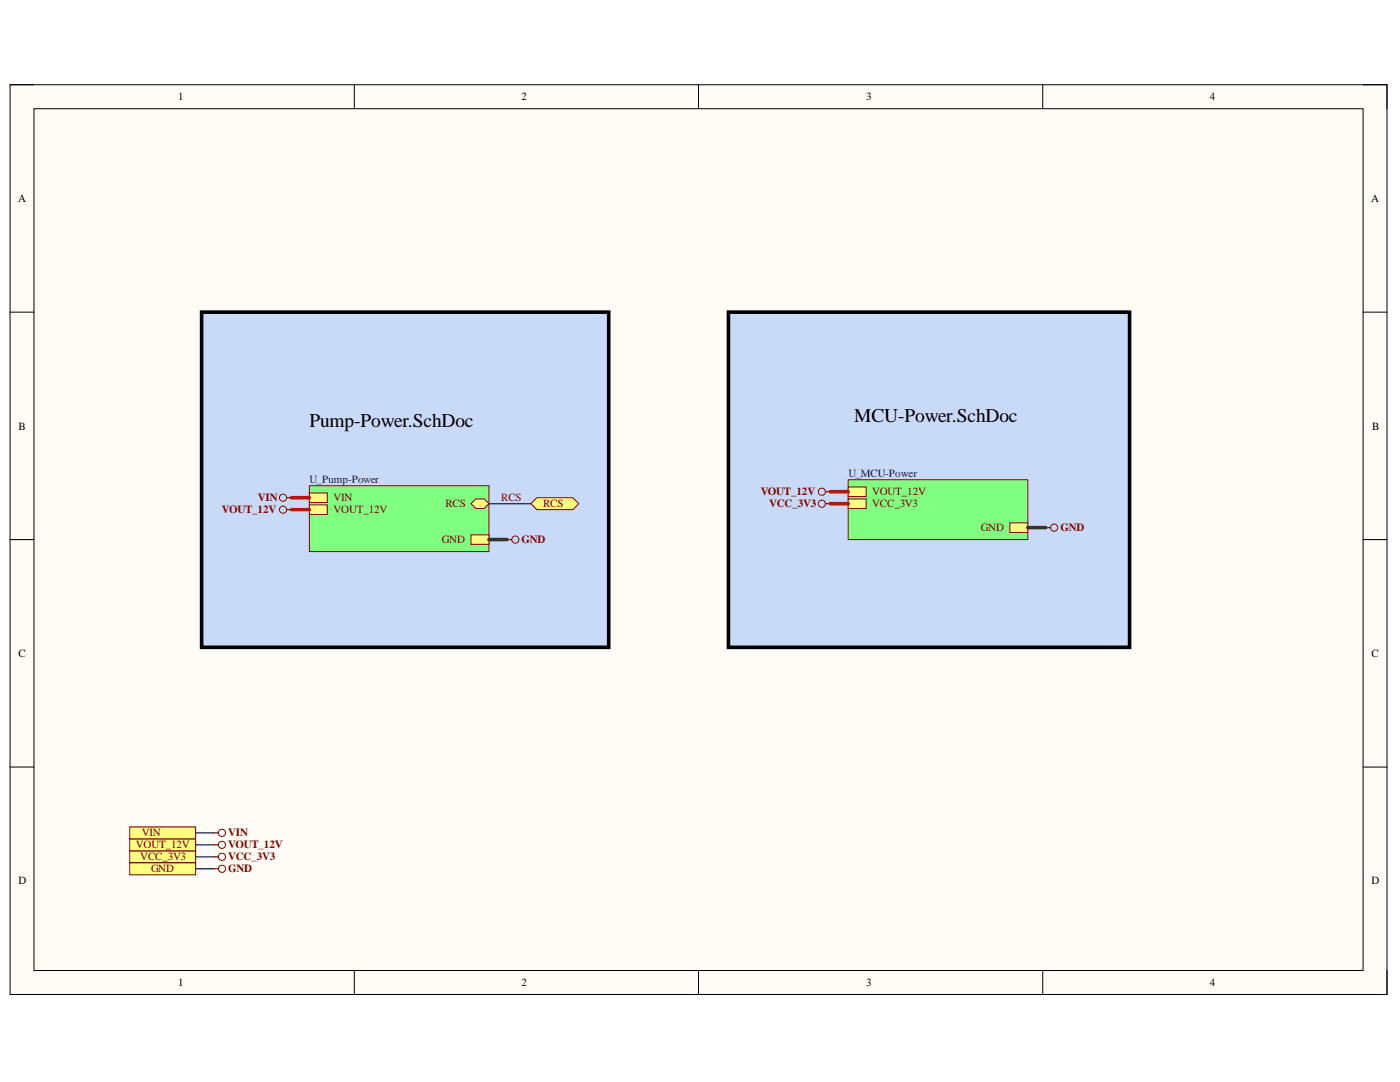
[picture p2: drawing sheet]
<svg xmlns="http://www.w3.org/2000/svg" width="279mm" height="216mm" viewBox="0 0 279 216" stroke-linecap="round" stroke-linejoin="round" font-family="sans-serif">
<path d="M2 16.9h274.8v181.5h-274.8z" fill-rule="evenodd" fill="#fffcf8"/>
<path d="M2 16.9h274.8v181.5h-274.8z" fill="none" stroke="#000" stroke-width=".2"/>
<path d="M6.8 21.7h265.2v172h-265.2z" fill-rule="evenodd" fill="#fffcf8"/>
<g fill="none" stroke="#000" stroke-width=".2">
<path d="M2 16.9h4.8M70.7 16.9v4.8M139.4 16.9v4.8M208.1 16.9v4.8M272 16.9h4.8v4.8M6.8 21.7h265.2v172h-265.2zM2 62.3h4.8M272 62.3h4.8M2 107.7h4.8M272 107.7h4.8M2 153.1h4.8M272 153.1h4.8"/>
<path d="M70.7 193.7v4.7M139.4 193.7v4.7M208.1 193.7v4.7M276.8 193.7v4.7"/>
</g>
<path d="M25.9 169.8h13.1v2.4h-13.1z" fill-rule="evenodd" fill="#ffff80"/>
<g fill="none" stroke="#800000" stroke-width=".2">
<path d="M25.9 169.8h13.1v2.4h-13.1z"/>
<circle cx="44.3" cy="171" r=".72"/>
</g>
<path d="M42.6 171h1" fill="none" stroke="#800000" stroke-width=".24"/>
<path d="M25.9 172.2h13.1v2.4h-13.1z" fill-rule="evenodd" fill="#ffff80"/>
<g fill="none" stroke="#800000" stroke-width=".2">
<path d="M25.9 172.2h13.1v2.4h-13.1z"/>
<circle cx="44.3" cy="173.4" r=".72"/>
</g>
<path d="M42.6 173.4h1" fill="none" stroke="#800000" stroke-width=".24"/>
<path d="M25.9 167.4h13.1v2.4h-13.1z" fill-rule="evenodd" fill="#ffff80"/>
<g fill="none" stroke="#800000" stroke-width=".2">
<path d="M25.9 167.4h13.1v2.4h-13.1z"/>
<circle cx="44.3" cy="168.6" r=".72"/>
</g>
<path d="M42.6 168.6h1" fill="none" stroke="#800000" stroke-width=".24"/>
<path d="M25.9 165h13.1v2.4h-13.1z" fill-rule="evenodd" fill="#ffff80"/>
<g fill="none" stroke="#800000" stroke-width=".2">
<path d="M25.9 165h13.1v2.4h-13.1z"/>
<circle cx="44.3" cy="166.2" r=".72"/>
</g>
<path d="M42.6 166.2h1" fill="none" stroke="#800000" stroke-width=".24"/>
<path d="M40.2 62.3h81.3v66.9h-81.3z" fill-rule="evenodd" fill="#c9daf8"/>
<path d="M40.2 62.3h81.3v66.9h-81.3z" fill="none" stroke="#000" stroke-width=".72"/>
<path d="M61.7 96.9h35.9v13.2h-35.9z" fill-rule="evenodd" fill="#80ff80"/>
<path d="M61.7 96.9h35.9v13.2h-35.9z" fill="none" stroke="#800000" stroke-width=".2"/>
<path d="M94 100.5l1-.9h1.6l1 .9-1 1h-1.6z" fill-rule="evenodd" fill="#ffff80"/>
<path d="M94 100.5l1-.9h1.6l1 .9-1 1h-1.6z" fill="none" stroke="#800000" stroke-width=".2"/>
<path d="M61.7 100.7h3.6v2h-3.6z" fill-rule="evenodd" fill="#ffff80"/>
<path d="M61.7 100.7h3.6v2h-3.6z" fill="none" stroke="#800000" stroke-width=".2"/>
<path d="M61.7 98.4h3.6v1.9h-3.6z" fill-rule="evenodd" fill="#ffff80"/>
<path d="M61.7 98.4h3.6v1.9h-3.6z" fill="none" stroke="#800000" stroke-width=".2"/>
<path d="M94 106.7h3.6v1.9h-3.6z" fill-rule="evenodd" fill="#ffff80"/>
<g fill="none" stroke="#800000" stroke-width=".2">
<path d="M94 106.7h3.6v1.9h-3.6z"/>
<circle cx="56.5" cy="99.3" r=".72"/>
<circle cx="56.5" cy="101.7" r=".72"/>
<circle cx="102.8" cy="107.7" r=".71"/>
</g>
<path d="M57.2 99.3h1M57.2 101.7h1M101.2 107.7h.9" fill="none" stroke="#800000" stroke-width=".24"/>
<path d="M145.4 62.3h80v66.9h-80z" fill-rule="evenodd" fill="#c9daf8"/>
<path d="M145.4 62.3h80v66.9h-80z" fill="none" stroke="#000" stroke-width=".72"/>
<path d="M169.3 95.7h35.8v12h-35.8z" fill-rule="evenodd" fill="#80ff80"/>
<path d="M169.3 95.7h35.8v12h-35.8z" fill="none" stroke="#800000" stroke-width=".2"/>
<path d="M169.3 99.6h3.6v1.9h-3.6z" fill-rule="evenodd" fill="#ffff80"/>
<path d="M169.3 99.6h3.6v1.9h-3.6z" fill="none" stroke="#800000" stroke-width=".2"/>
<path d="M201.5 104.3h3.6v1.9h-3.6z" fill-rule="evenodd" fill="#ffff80"/>
<path d="M201.5 104.3h3.6v1.9h-3.6z" fill="none" stroke="#800000" stroke-width=".2"/>
<path d="M169.3 97.2h3.6v1.9h-3.6z" fill-rule="evenodd" fill="#ffff80"/>
<g fill="none" stroke="#800000" stroke-width=".2">
<path d="M169.3 97.2h3.6v1.9h-3.6z"/>
<circle cx="164" cy="98.1" r=".72"/>
<circle cx="210.4" cy="105.3" r=".72"/>
</g>
<path d="M164.7 98.1h1M208.7 105.3h1" fill="none" stroke="#800000" stroke-width=".24"/>
<path d="M105.9 100.5l1.2-1.2h7.2l1.2 1.2-1.2 1.2h-7.2z" fill-rule="evenodd" fill="#ffff80"/>
<g fill="none" stroke="#800000" stroke-width=".2">
<path d="M105.9 100.5l1.2-1.2h7.2l1.2 1.2-1.2 1.2h-7.2z"/>
<circle cx="164" cy="100.5" r=".72"/>
</g>
<path d="M97.6 100.5h8.3M39 171h3.6M39 168.6h3.6M39 166.2h3.6M39 173.4h3.6" fill="none" stroke="#000080" stroke-width=".24"/>
<path d="M58.2 99.3h3.5M165.7 98.1h3.6M58.2 101.7h3.5M165.7 100.5h3.6" fill="none" stroke="#f00" stroke-width=".72"/>
<path d="M97.6 107.7h3.6M205.1 105.3h3.6" fill="none" stroke="#274e13" stroke-width=".72"/>
<path d="M164.7 100.5h1" fill="none" stroke="#800000" stroke-width=".24"/>
<g font-size="3.9">
<text x="61.8" y="85.3">Pump-Power.SchDoc</text>
<text x="170.5" y="84.1">MCU-Power.SchDoc</text>
</g>
<g font-size="2.2">
<text x="35.6" y="20">1</text>
<text x="104.1" y="20">2</text>
<text x="172.9" y="20">3</text>
<text x="241.5" y="20">4</text>
<text x="3.6" y="40.3">A</text>
<text x="273.6" y="40.3">A</text>
<text x="3.7" y="85.7">B</text>
<text x="273.8" y="85.7">B</text>
<text x="3.7" y="131.1">C</text>
<text x="273.7" y="131.1">C</text>
<text x="3.7" y="176.4">D</text>
<text x="273.7" y="176.4">D</text>
<text x="35.6" y="196.8">1</text>
<text x="104.1" y="196.8">2</text>
<text x="172.9" y="196.8">3</text>
<text x="241.5" y="196.8">4</text>
</g>
<g font-size="2.2" fill="#000080">
<text x="169.3" y="95.3">U_MCU-Power</text>
<text x="61.8" y="96.4">U_Pump-Power</text>
</g>
<g font-size="2.2" fill="#800000">
<text x="51.5" y="100">VIN</text>
<text x="66.6" y="100">VIN</text>
<text x="88.9" y="101.2">RCS</text>
<text x="100" y="100">RCS</text>
<text x="108.4" y="101.2">RCS</text>
<text x="151.8" y="98.8">VOUT_12V</text>
<text x="153.5" y="101.2">VCC_3V3</text>
<text x="174" y="101.2">VCC_3V3</text>
<text x="174" y="98.8">VOUT_12V</text>
<text x="44.3" y="102.4">VOUT_12V</text>
<text x="66.6" y="102.4">VOUT_12V</text>
<text x="195.8" y="106">GND</text>
<text x="211.6" y="106">GND</text>
<text x="88.2" y="108.3">GND</text>
<text x="104.1" y="108.3">GND</text>
<text x="28.3" y="166.9">VIN</text>
<text x="45.5" y="166.9">VIN</text>
<text x="27.1" y="169.2">VOUT_12V</text>
<text x="28" y="171.7">VCC_3V3</text>
<text x="45.5" y="171.7">VCC_3V3</text>
<text x="45.5" y="169.2">VOUT_12V</text>
<text x="30.2" y="174">GND</text>
<text x="45.5" y="174">GND</text>
</g>
</svg>
